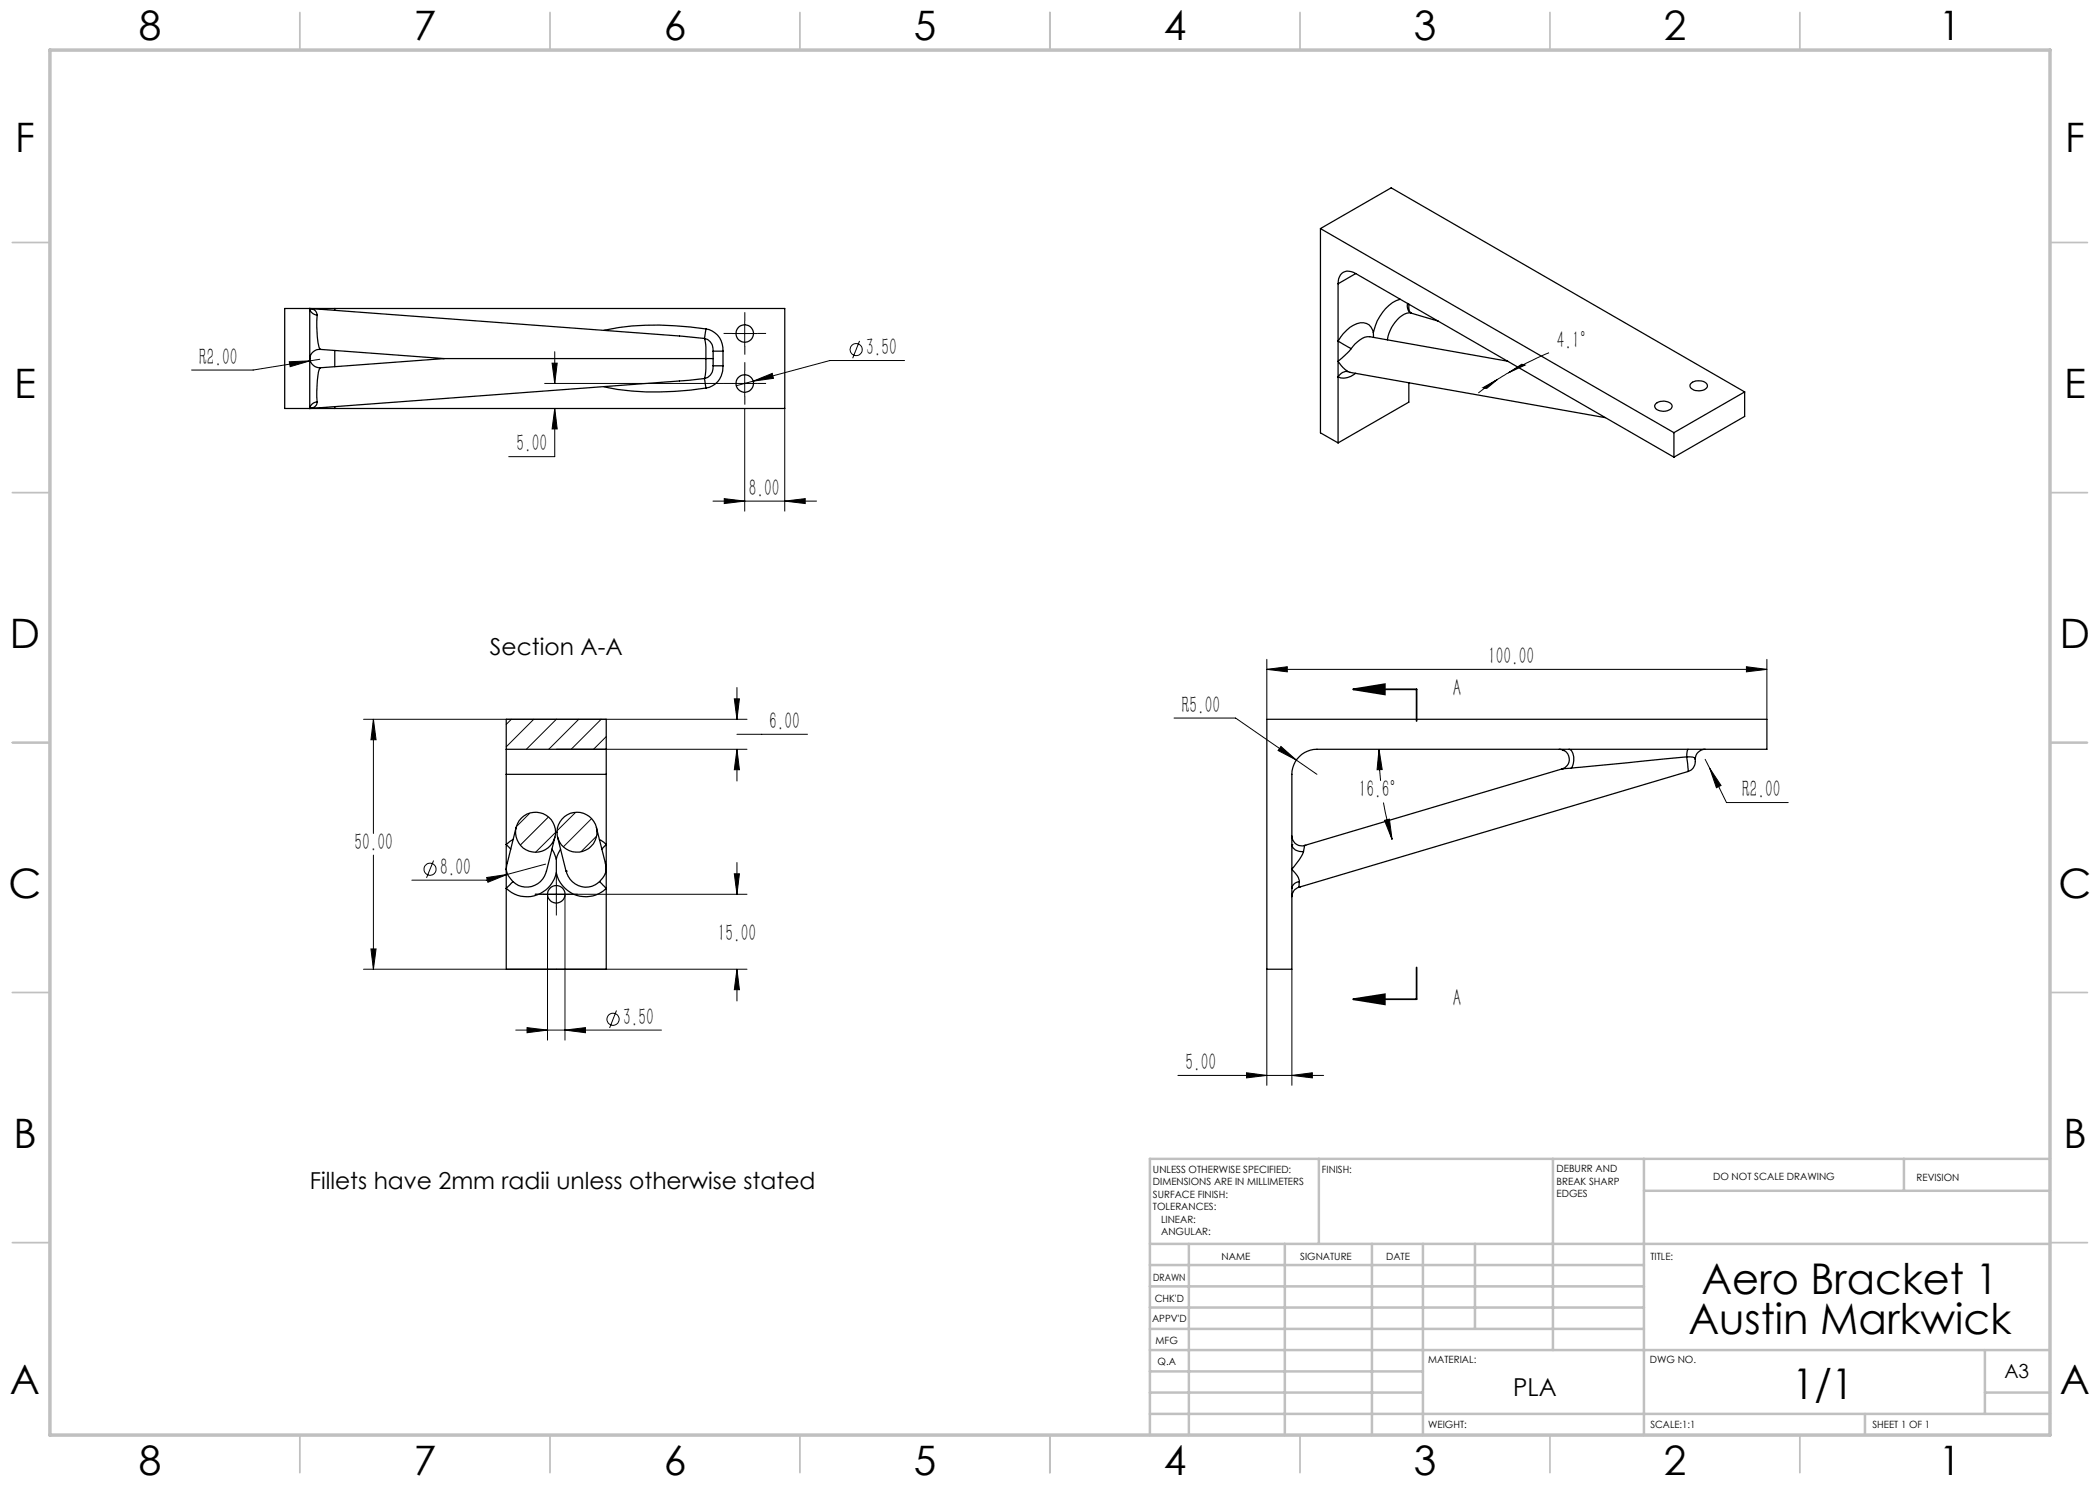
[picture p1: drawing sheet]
<svg xmlns="http://www.w3.org/2000/svg" width="420mm" height="297mm" viewBox="0 0 420 297" stroke-linecap="round" stroke-linejoin="round" font-family="sans-serif">
<g fill="none" stroke="#000" stroke-width=".25">
<path d="M264.1 45.7v40.9l3.5 2M264.1 45.7l70.7 40.8M264.1 45.7l14.1-8.1 70.7 40.8M267.6 56.8v31.8M271.1 54.7a2.15 2.15 0 0 0-2.5-.2 2.15 2.15 0 0 0-1 2.3M271.1 54.7l63.7 36.7M271.1 54.7l-3.5 2.1M280.1 59.9a8.4 8.4 0 0 0-5.4 6.6M61.9 61.7l74.5 5.5 4.5 .5M61.9 61.7a1.61 1.61 0 0 0 1.5 1.3M61.9 61.7a1.39 1.39 0 0 1 1.5 1.3M61.9 61.7h5.1"/>
<path d="M61.9 61.7h-5v20h5M61.9 61.7v20M63.4 63v2.4a12.3 12.3 0 0 0 .6 4.4h.1M64.1 73.6h-.1a17 17 0 0 0-.6 6.8M67 61.7h90v20h-90M67 61.7v.4M67 70.1v3.2M88.8 71.7l-24.7-1.8a1.86 1.86 0 0 0-2.2 1.8 1.86 1.86 0 0 0 2.2 1.9M88.8 71.7h52.4M88.8 71.7l-24.7 1.9M120.8 77.3a54.2 54.2 0 0 0 20.4 .3M140.9 75.7l-3.1 .4-75.9 5.6"/>
<path d="M140.9 67.7l.2 1.3 .1 2.7M140.9 67.7a2.27 2.27 0 0 1 1.7 2.5M140.9 75.7l.3 1.9M141.2 71.7a12.9 12.9 0 0 1-.3 4M141.2 65.8l-.3 1.9M141.2 71.7h1.4M141.2 65.8a4.1 4.1 0 0 1 3.4 4.4M141.2 65.8a56.1 56.1 0 0 0-20.4 .3M142.6 71.7v1.5M142.6 73.2a2.26 2.26 0 0 1-1.7 2.5M142.6 70.2v1.5M142.6 73.2h2"/>
<path d="M142.6 70.2h2M144.6 73.2a4.1 4.1 0 0 1-3.4 4.4M144.6 70.2v3M269.6 74.3l51.5 9.2M269.6 74.3a1.93 1.93 0 0 0-2 1.1 3.4 3.4 0 0 0 3.5-.8M270.2 69.7l-2.6 2.6a6 6 0 0 0 2 2M270.2 69.7a4.9 4.9 0 0 1 3.7-2.4l27.7 4.9M274.7 66.5a2.44 2.44 0 0 0-4-1.5 8.4 8.4 0 0 0-3.1 3.2l2.6 1.5M274.7 66.5v1M281.5 60.7v.2a1.55 1.55 0 0 0 .7 1.7M281.8 60.8v1.4l.4 .4M281.8 76.5v3.9l-14.2 8.2"/>
<path d="M282.2 62.6a3.4 3.4 0 0 0-3.2 1.8l-1 1.7-.5 1.9M282.2 62.6l5.5 1.6M338.3 76.6a2.33 2.33 0 0 1 3.2 .4 1.34 1.34 0 0 1-1.7 1.2 1.5 1.5 0 0 1-1.8-1.2zM348.9 78.4l-14.1 8.1M348.9 78.4v4.9l-14.1 8.1M61.9 81.7h5.1M63.4 80.4a1.61 1.61 0 0 0-1.5 1.3M63.4 80.4l-.1 .5a1.55 1.55 0 0 1-1.4 .8M67 81.3v.4M331.2 80.7a2.28 2.28 0 0 1 3.2 .4 1.35 1.35 0 0 1-1.7 1.2 1.43 1.43 0 0 1-1.8-1.2zM334.8 86.5v4.9M101.2 149.9v5"/>
<path d="M101.2 149.9v-6h20v6M101.2 149.9h20M101.2 154.9v38.9h20v-38.9M101.2 154.9h20M121.2 149.9v5M253.4 143.9h100v6h-90a5.1 5.1 0 0 0-5 5v38.9h-5zM311.9 149.9a2.01 2.01 0 0 1 1.9 1.7 2.01 2.01 0 0 1-1.3 2.2M312.4 149.9l.4 .2M312.5 153.8l-51.6 15.3M312.5 153.8h.1M312.6 153.7l-.2 .1M313.8 149.9a1.41 1.41 0 0 1 .9 1.5 3.2 3.2 0 0 1-.4 2.2"/>
<path d="M314.3 153.6l-1.8 .2M337.3 151.4l-23 2.2M337.3 151.4h.7a.94 .94 0 0 1 1 .3l.1 .2M337.3 151.4l.3 2.9M337.6 154.3l-77.8 23.1M337.6 149.9l-.3 1.5M339.1 152.4a2.01 2.01 0 0 1-1.5 1.9M339.1 151.9v.4M341 149.9a1.99 1.99 0 0 0-1.9 2M101.5 172.6a3.3 3.3 0 0 0 1.1 3.7M101.5 172.6h.1M102.6 167.9l-1.4 1 1 .9"/>
<path d="M103.2 165.5l-1.7 7.1M109.3 174.2a4 4 0 0 1-6.7 2.1M110.4 169.8l.9 2M111 167.4l-1.7 6.8M111.3 174.6a6 6 0 0 0 9.9 3.1l-1.3-1.4M111.3 171.8v2.8M111.3 174.6a6 6 0 0 1-10.1 3.1l1.4-1.4M111.5 167.4l1.7 6.8M112.1 169.8l-.8 2M113.2 174.2h.1M113.2 174.2a4 4 0 0 0 6.7 2.1M119.3 165.5l1.8 7.1a3.4 3.4 0 0 1-1.2 3.7"/>
<path d="M119.9 167.9l1.3 1-.8 .9M258.4 167.2a1.97 1.97 0 0 0 2.5 1.9M258.4 168.9h.1M258.4 168.9a1.9 1.9 0 0 0 2.3 1.4M259.8 177.4a1.93 1.93 0 0 0-1.4 1.9M259.8 177.4h.1M259.9 176.3a1.59 1.59 0 0 0-1.5 1.4M259.9 176.3l-.1 1.1M260.7 170.3a12.5 12.5 0 0 1-2.3 3.6 3.3 3.3 0 0 1 1.5 2.4M260.9 169.1h.1M260.9 169.1l-.2 1.2"/>
<circle cx="148.9" cy="76.7" r="1.75"/>
<circle cx="148.9" cy="66.7" r="1.75"/>
<circle cx="107.1" cy="166.4" r="4"/>
<circle cx="111.3" cy="178.8" r="1.75"/>
<circle cx="115.4" cy="166.4" r="4"/>
</g>
<g fill="none" stroke="#000" stroke-width=".2">
<path d="M57.9 72.4l4.1-.2-4 1.1zM62 72.2l-11.4 1.8h-12.3M64 71.9l-2 .3M108.9 76.7h35.8M110.4 72.6h1l-.5 4.1zM110.9 70.3v6.4M146.4 76.7h5M146.4 66.7h5M148.9 64.2v5M148.9 74.2v5M150.6 76.2l3.8-1.5 .3 1zM150.6 76.2l-3.4 .9"/>
<path d="M171.9 68.2l-1.4 3.4M180.9 72.1h-14.9l-15.4 4.1M296.6 77.5l2.9-1.6-2.1 1.8zM299.5 75.9l-3.8 2.7M301.7 74.6l2.6-1.8 .7 .2zM301.7 74.6l-2.2 1.3M309.8 70.6l-4.6 2.1-3.5 1.9M108.9 81.7h40v20.5M110.9 81.7l.5 4.1h-1zM110.9 81.7v9.6h-9.2M144.9 99.7l4 .5-4 .5zM157 81.7v20.5"/>
<path d="M142.6 100.2h20.7M157 100.2l4-.5v1zM146.9 139.8h1l-.5 4.1zM147.4 137.5v6.4M253.4 133.9l4.1-.6v1.1zM253.4 131.9v12M253.4 133.9h100M349.3 133.3l4.1 .6-4.1 .5zM353.4 131.9v12M72.7 143.9h76.7M74.7 143.9l.5 4.1h-1zM74.7 143.9v22.8"/>
<path d="M102.3 143.9l-1.1 1M106.8 143.9l-5.6 5.5M111.3 143.9l-6 6M111.3 149.9h38.1M115.7 143.9l-6 6M120.2 143.9l-6 6M121.2 147.3l-2.5 2.6M147.4 149.9l.5 4h-1zM147.4 149.9v6.3M147.4 146.9h14.1M234.8 143.6h12.3l12.2 8.4M256.2 149.3l3.1 2.7-3.7-1.9z"/>
<path d="M259.3 152l4.1 2.9M275.8 149.9l.6 4h-1zM275.8 149.9l.3 6.3M341 151.9l.9 1.8M341.9 153.7l2.3 3.4-.9 .4zM341.9 153.7l3.4 6.8h12.3M74.7 171v22.8M86.7 172.1l-1.4 3.5M97.3 175.5l4.1-.6-3.8 1.6zM101.4 174.9l-4.1 1.1h-14.9M105.9 162.7l-2.5 2.5M107 178.9h42.4"/>
<path d="M109.1 172.8l-7.7 2.1M109.5 178.9v29.1M109.6 163.4l-5.5 5.6M111.1 166.5l-4 3.9M111.3 176.4v5M113 178.9v29.1M115.1 162.5l-3.7 3.6M118.3 163.7l-5.6 5.7M119.3 167.3l-3.1 3M146.9 174.8h1l-.5 4.1zM147.4 172.5v6.4M276.7 160.5l1.7 7.4"/>
<path d="M276.9 164.1l1-.3 .5 4.1zM72.7 193.8h76.7M74.2 189.8h1l-.5 4zM147.4 193.8l.5 4.1h-1zM147.4 193.8v6.4M253.4 193.8v23.3M258.4 193.8v23.3M103.2 206h29.1M105.4 205.5l4.1 .5-4.1 .5zM113 206l4.1-.5v1zM123.3 202.1l-1.4 3.5M235.6 215.1h29.1"/>
<path d="M249.3 214.6l4.1 .5-4.1 .5zM258.4 215.1l4.1-.5v1z"/>
<circle cx="171.2" cy="69.9" r="1.21"/>
<circle cx="86" cy="173.8" r="1.21"/>
<circle cx="122.6" cy="203.8" r="1.21"/>
</g>
<path d="M270.6 137.9l6.4-1.1v2.1zM270.6 137.9h12.7v6.3M270.6 199.8l6.4-.9v2zM283.3 193.5v6.3h-12.7" fill="none" stroke="#000" stroke-width=".35"/>
<path d="M146.5 66.7h-1.8M146.5 76.7h-1.8M149 64.2v-1.8M149 69.2v1.7M149 74.2v-1.8M149 79.2v1.7M151.5 66.7h1.7M151.5 76.7h1.7M108.8 178.8h-1.8M111.3 176.3v-1.7M113.8 178.8h1.7M111.3 181.3v1.8" fill="none" stroke="#000" stroke-width=".2" stroke-dasharray="15.2 1.3 1.3 1.3" stroke-linecap="butt"/>
<g fill="none" stroke="#c0c0c0" stroke-width=".35">
<path d="M60 2.5v7.5M110 2.5v7.5M160 2.5v7.5M210 2.5v7.5M260 2.5v7.5M310 2.5v7.5M360 2.5v7.5M2.5 48.5h7.5M410 48.5h7.5M2.5 98.5h7.5M410 98.5h7.5M2.5 148.5h7.5"/>
<path d="M410 148.5h7.5M2.5 198.5h7.5M410 198.5h7.5M2.5 248.5h7.5M410 248.5h7.5M60 287v7.5M110 287v7.5M160 287v7.5M210 287v7.5M260 287v7.5M310 287v7.5M360 287v7.5"/>
</g>
<g fill="none" stroke="#c0c0c0" stroke-width=".5">
<path d="M263.8 231.8v17M310.6 231.8v38.2M328.8 231.8v55.2M328.8 238.2h81.2M380.8 231.8v6.4M410 231.8h-180v55.2M230 248.8h180M230 257.3h98.8M230 253h98.8M237.8 248.8v38.2M257 248.8v38.2M274.4 248.8v38.2"/>
<path d="M284.6 248.8v38.2M295 248.8v17M230 265.8h98.8M230 261.5h98.8M230 278.5h54.6M230 274.3h54.6M230 270h180M397 278.5h13M397 270v12.8M230 282.8h180M373 282.8v4.2"/>
</g>
<path d="M10 10h400v277h-400z" fill="none" stroke="#c0c0c0" stroke-width=".7"/>
<g fill="#000">
<path d="M270.6 137.9l6.4-1.1v2.1zM270.6 199.8l6.4-.9v2z"/>
<path d="M249.3 214.6l4.1 .5-4.1 .5zM258.4 215.1l4.1-.5v1zM349.3 133.3l4.1 .6-4.1 .5zM253.4 133.9l4.1-.6v1.1zM275.8 149.9l.6 4h-1zM276.9 164.1l1-.3 .5 4.1zM341.9 153.7l1.4 3.8 .9-.4zM256.2 149.3l-.6 .8 3.7 1.9zM157 100.2l4-.5v1zM144.9 99.7l4 .5-4 .5zM110.9 81.7l.5 4.1h-1zM110.4 72.6h1l-.5 4.1zM150.6 76.2l4.1-.5-.3-1zM57.9 72.4l.1 .9 4-1.1zM296.6 77.5l.8 .2 2.1-1.8zM301.7 74.6l3.3-1.6-.7-.2zM74.7 143.9l.5 4.1h-1zM74.2 189.8h1l-.5 4zM147.4 149.9l.5 4h-1zM146.9 139.8h1l-.5 4.1zM113 206l4.1-.5v1zM105.4 205.5l4.1 .5-4.1 .5zM147.4 193.8l.5 4.1h-1zM146.9 174.8h1l-.5 4.1zM97.3 175.5l.3 1 3.8-1.6z"/>
</g>
<g font-size="8.5">
<text x="340.3" y="258.8">Aero Bracket 1</text>
<text x="337.7" y="266.9">Austin Markwick</text>
<text x="358.5" y="279.7">1/1</text>
</g>
<g font-size="8.1">
<text x="27.7" y="8">8</text>
<text x="82.7" y="8">7</text>
<text x="132.7" y="8">6</text>
<text x="182.7" y="8">5</text>
<text x="232.7" y="8">4</text>
<text x="282.7" y="8">3</text>
<text x="332.7" y="8">2</text>
<text x="387.7" y="8">1</text>
<text x="3" y="30.4">F</text>
<text x="413" y="30.4">F</text>
<text x="2.8" y="79.6">E</text>
<text x="412.8" y="79.6">E</text>
<text x="2" y="129.6">D</text>
<text x="412" y="129.6">D</text>
<text x="1.7" y="179.6">C</text>
<text x="411.7" y="179.6">C</text>
<text x="2.7" y="229.6">B</text>
<text x="412.7" y="229.6">B</text>
<text x="2" y="278.9">A</text>
<text x="412" y="278.9">A</text>
<text x="27.7" y="295">8</text>
<text x="82.7" y="295">7</text>
<text x="132.7" y="295">6</text>
<text x="182.7" y="295">5</text>
<text x="232.7" y="295">4</text>
<text x="282.7" y="295">3</text>
<text x="332.7" y="295">2</text>
<text x="387.7" y="295">1</text>
</g>
<text font-size="4.9" x="302.6" y="279.3">PLA</text>
<g font-size="4.8">
<text x="173.2" y="71">3.50</text>
<text x="311.4" y="69.5">4.1°</text>
<text x="39.8" y="72.9">R2.00</text>
<text x="103.3" y="90.2">5.00</text>
<text x="149.7" y="99.1">8.00</text>
<text x="297.6" y="132.8">100.00</text>
<text x="236.4" y="142.5">R5.00</text>
<text x="290.5" y="139.1">A</text>
<text x="153.9" y="145.8">6.00</text>
<text x="271.8" y="159.4">16.6°</text>
<text x="348.4" y="159.4">R2.00</text>
<text x="70.9" y="169.9">50.00</text>
<text x="88" y="174.9">8.00</text>
<text x="143.6" y="188.3">15.00</text>
<text x="290.5" y="201.1">A</text>
<text x="124.6" y="204.9">3.50</text>
<text x="237.1" y="214">5.00</text>
</g>
<g font-size="4.7">
<text x="98" y="131">Section A-A</text>
<text x="62" y="237.8">Fillets have 2mm radii unless otherwise stated</text>
</g>
<text font-size="3.9" x="400.9" y="275.5">A3</text>
<g font-size="2">
<text x="230.6" y="234.6">UNLESS OTHERWISE SPECIFIED:</text>
<text x="230.6" y="237.1">DIMENSIONS ARE IN MILLIMETERS</text>
<text x="230.6" y="239.6">SURFACE FINISH:</text>
<text x="264.4" y="234.6">FINISH:</text>
<text x="311.3" y="234.5">DEBURR AND</text>
<text x="311.3" y="237">BREAK SHARP</text>
<text x="311.3" y="239.5">EDGES</text>
<text x="342.6" y="236">DO NOT SCALE DRAWING</text>
<text x="383.3" y="236.2">REVISION</text>
<text x="230.6" y="242.1">TOLERANCES:</text>
<text x="232.2" y="244.6">LINEAR:</text>
<text x="232.2" y="247.1">ANGULAR:</text>
<text x="244.3" y="252">NAME</text>
<text x="260" y="251.9">SIGNATURE</text>
<text x="277.2" y="251.9">DATE</text>
<text x="330.1" y="251.9">TITLE:</text>
<text x="230.6" y="256.1">DRAWN</text>
<text x="230.9" y="260.3">CHK'D</text>
<text x="230.4" y="264.4">APPV'D</text>
<text x="231.1" y="268.8">MFG</text>
<text x="231.5" y="273">Q.A</text>
<text x="285.6" y="272.5">MATERIAL:</text>
<text x="330" y="272.5">DWG NO.</text>
<text x="285.6" y="285.5">WEIGHT:</text>
<text x="330.1" y="285.6">SCALE:1:1</text>
<text x="374.5" y="285.6">SHEET 1 OF 1</text>
</g>
</svg>
